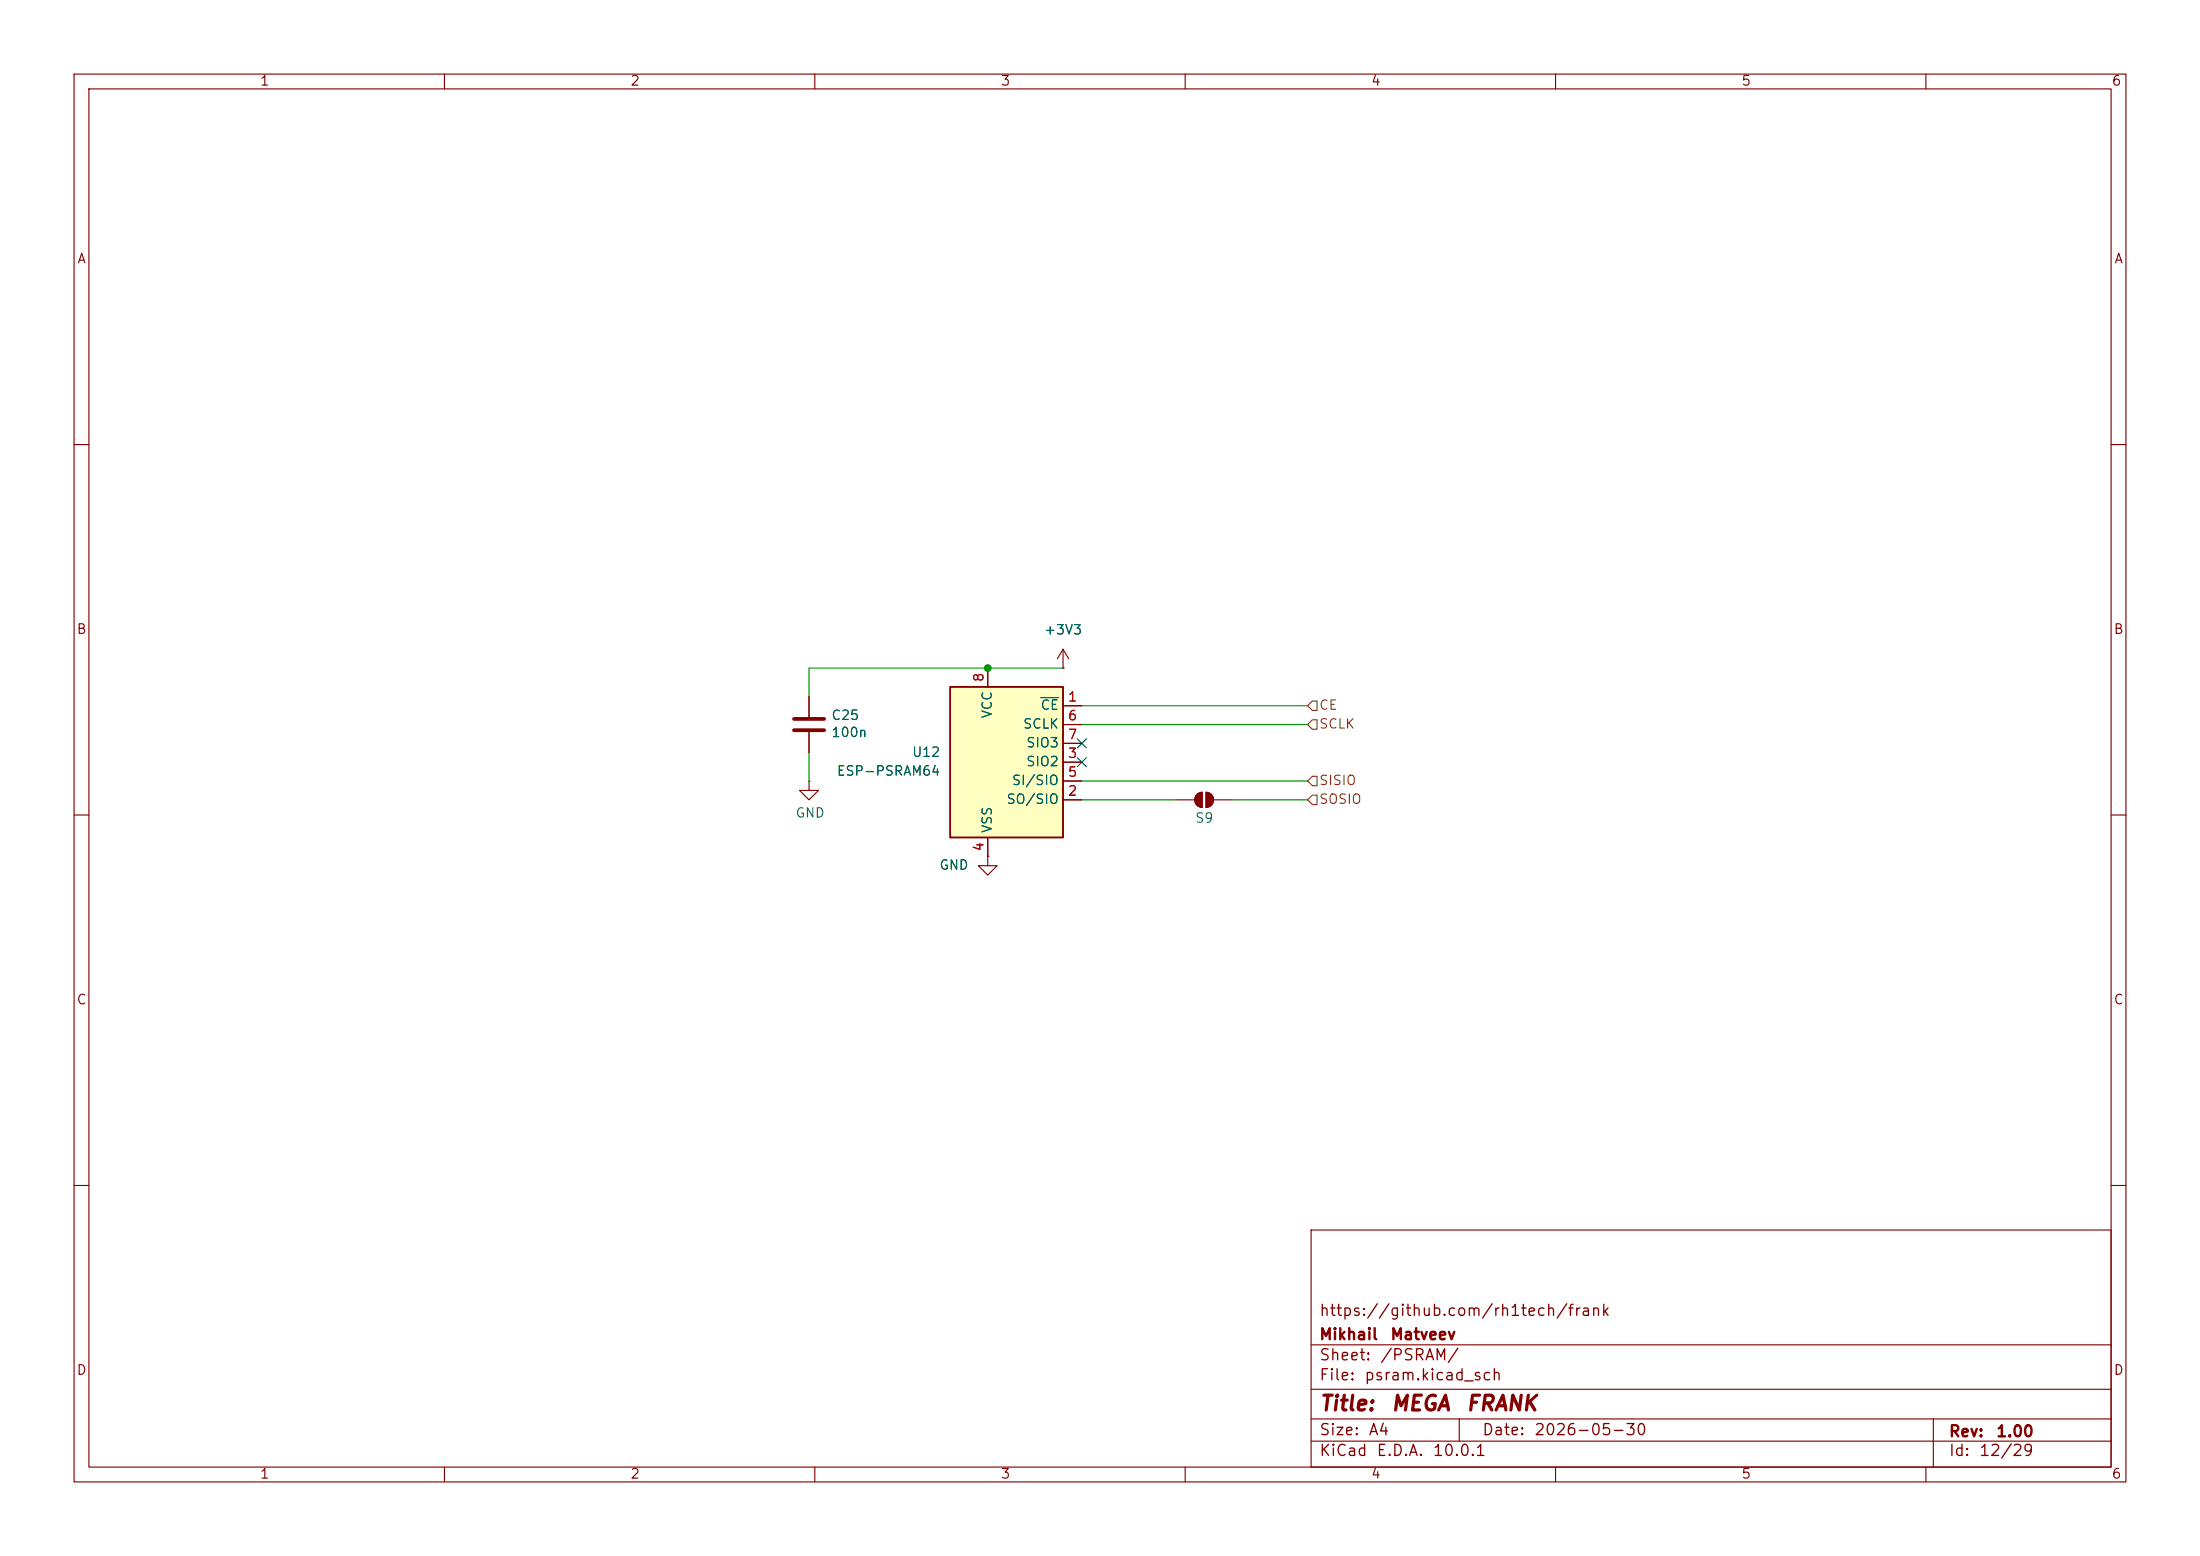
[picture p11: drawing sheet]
<svg xmlns="http://www.w3.org/2000/svg" width="297mm" height="210mm" viewBox="0 0 297 210" stroke-linecap="round" stroke-linejoin="round" font-family="sans-serif">
<g fill="none" stroke="#840000" stroke-width=".15">
<path d="M10 10h277v190h-277zM12 12h273v186h-273zM60 10v2M110 10v2M160 10v2M210 10v2M260 10v2M10 60h2M285 60h2M143.5 90.2h.1M143.5 87.6l-.8 1.3M143.5 87.6l.8 1.3"/>
<path d="M143.5 87.6v2.6M10 110h2M133.3 115.6v1.2h1.3l-1.3 1.3-1.2-1.3h1.2M133.3 115.6h.1M285 110h2M10 160h2M177 166h108v32h-108zM285 160h2M60 198v2M110 198v2M160 198v2M177 194.5h108"/>
<path d="M177 191.5h108M177 187.5h108M177 181.5h108M197 191.5v3M210 198v2M260 198v2M261 191.5v6.5"/>
</g>
<path d="M128.3 92.7h15.2v20.3h-15.2z" fill="#ffffc2"/>
<path d="M128.3 92.7h15.2v20.3h-15.2z" fill="none" stroke="#840000" stroke-width=".25"/>
<g fill="none" stroke="#840000" stroke-width=".15">
<path d="M109.2 94v2.8M109.2 98.8v2.8M133.3 90.2v2.5M143.5 90.2h.1M143.5 95.3h2.5M143.5 97.8h2.5M109.2 105.4v1.3h1.3l-1.3 1.3-1.3-1.3h1.3M109.2 105.4h.1M133.3 115.6h.1M133.3 113v2.6M143.5 108h2.5M143.5 102.9h2.5"/>
<path d="M143.5 105.4h2.5M143.5 100.3h2.5M158.7 108h2.6M161.6 107.2l.4-.2 .3-.1v2.1a1.02 1.02 0 0 1-.9-.7 1.02 1.02 0 0 1 .2-1.1zM162.8 106.9a1.02 1.02 0 0 1 1 1.1 1.02 1.02 0 0 1-1 1zM163.8 108h2.6"/>
</g>
<path d="M140.5 94.1h2.4" fill="none" stroke="#006464" stroke-width=".15"/>
<g fill="#840000" stroke="#840000" stroke-width=".15">
<path d="M161.6 107.2l.4-.2 .3-.1v2.1a1.02 1.02 0 0 1-.9-.7 1.02 1.02 0 0 1 .2-1.1z"/>
<path d="M162.8 106.9a1.02 1.02 0 0 1 1 1.1 1.02 1.02 0 0 1-1 1z"/>
</g>
<path d="M107.2 97h4.1M107.2 98.6h4.1" fill="none" stroke="#840000" stroke-width=".51"/>
<path d="M177.2 97.2h.6v1.2h-.6l-.7-.6zM177.2 94.6h.6v1.3h-.6l-.7-.6zM177.2 104.8h.6v1.2h-.6l-.7-.6zM177.2 107.3h.6v1.3h-.6l-.7-.6z" fill="none" stroke="#725600" stroke-width=".15"/>
<path d="M143.5 90.2h-34.3v3.8M146 95.3h30.5M146 97.8h30.5M109.2 101.6v3.8M146 105.4h30.5M146 108h12.7M166.4 108h10.1" fill="none" stroke="#009600" stroke-width=".15"/>
<path d="M145.4 99.7l1.3 1.2M146.7 99.7l-1.3 1.2M145.4 102.3l1.3 1.2M146.7 102.3l-1.3 1.2" fill="none" stroke="#000084" stroke-width=".15"/>
<circle cx="133.3" cy="90.2" r=".46" fill="#009600" stroke="#009600" stroke-width=".14"/>
<g font-size="2" fill="#840000">
<text x="178" y="190.9">Title:</text>
<text x="187.7" y="190.9">MEGA</text>
<text x="197.8" y="190.9">FRANK</text>
</g>
<g font-size="1.5" fill="#840000">
<text x="178" y="178">https://github.com/rh1tech/frank</text>
<text x="178" y="184">Sheet:</text>
<text x="178" y="181.2">Mikhail</text>
<text x="186.2" y="184">/PSRAM/</text>
<text x="187.6" y="181.2">Matveev</text>
<text x="178" y="186.7">File:</text>
<text x="184.1" y="186.7">psram.kicad_sch</text>
<text x="178" y="196.9">KiCad</text>
<text x="178" y="194.1">Size:</text>
<text x="184.7" y="194.1">A4</text>
<text x="185.7" y="196.9">E.D.A.</text>
<text x="193.3" y="196.9">10.0.1</text>
<text x="200" y="194.1">Date:</text>
<text x="207" y="194.1">2026-05-30</text>
<text x="263" y="194.3">Rev:</text>
<text x="263" y="196.9">Id:</text>
<text x="267.1" y="196.9">12/29</text>
<text x="269.4" y="194.3">1.00</text>
</g>
<g font-size="1.3" fill="#840000">
<text x="35" y="11.9">1</text>
<text x="85" y="11.9">2</text>
<text x="135" y="11.9">3</text>
<text x="185" y="11.9">4</text>
<text x="235" y="11.9">5</text>
<text x="285" y="11.9">6</text>
<text x="10.3" y="35.9">A</text>
<text x="285.3" y="35.9">A</text>
<text x="10.3" y="85.9">B</text>
<text x="285.3" y="85.9">B</text>
<text x="10.3" y="135.9">C</text>
<text x="285.3" y="135.9">C</text>
<text x="10.3" y="185.9">D</text>
<text x="285.3" y="185.9">D</text>
<text x="35" y="199.9">1</text>
<text x="85" y="199.9">2</text>
<text x="135" y="199.9">3</text>
<text x="185" y="199.9">4</text>
<text x="235" y="199.9">5</text>
<text x="285" y="199.9">6</text>
</g>
<g font-size="1.3" fill="#006464">
<text x="140.9" y="86">+3V3</text>
<text x="112.2" y="99.8">100n</text>
<text x="112.2" y="97.5">C25</text>
<text x="134.2" y="97" transform="rotate(-90 134.2 97)">VCC</text>
<text x="138" y="98.7">SCLK</text>
<text x="138.4" y="101.2">SIO3</text>
<text x="140.4" y="96.1">CE</text>
<text x="112.9" y="105">ESP-PSRAM64</text>
<text x="123" y="102.5">U12</text>
<text x="136.5" y="106.3">SI/SIO</text>
<text x="138.4" y="103.7">SIO2</text>
<text x="107.3" y="110.7">GND</text>
<text x="134.2" y="112.5" transform="rotate(-90 134.2 112.5)">VSS</text>
<text x="135.8" y="108.8">SO/SIO</text>
<text x="161.2" y="111.4">S9</text>
<text x="126.7" y="117.7">GND</text>
</g>
<g font-size="1.3" fill="#a90000">
<text x="133.1" y="92.1" transform="rotate(-90 133.1 92.1)">8</text>
<text x="144.1" y="95">1</text>
<text x="144.1" y="97.5">6</text>
<text x="144.1" y="100.1">7</text>
<text x="144.1" y="107.7">2</text>
<text x="144.1" y="102.6">3</text>
<text x="144.1" y="105.2">5</text>
<text x="133.1" y="115" transform="rotate(-90 133.1 115)">4</text>
</g>
<g font-size="1.3" fill="#725600">
<text x="178" y="98.7">SCLK</text>
<text x="178" y="96.1">CE</text>
<text x="178" y="106.3">SISIO</text>
<text x="178" y="108.8">SOSIO</text>
</g>
</svg>
